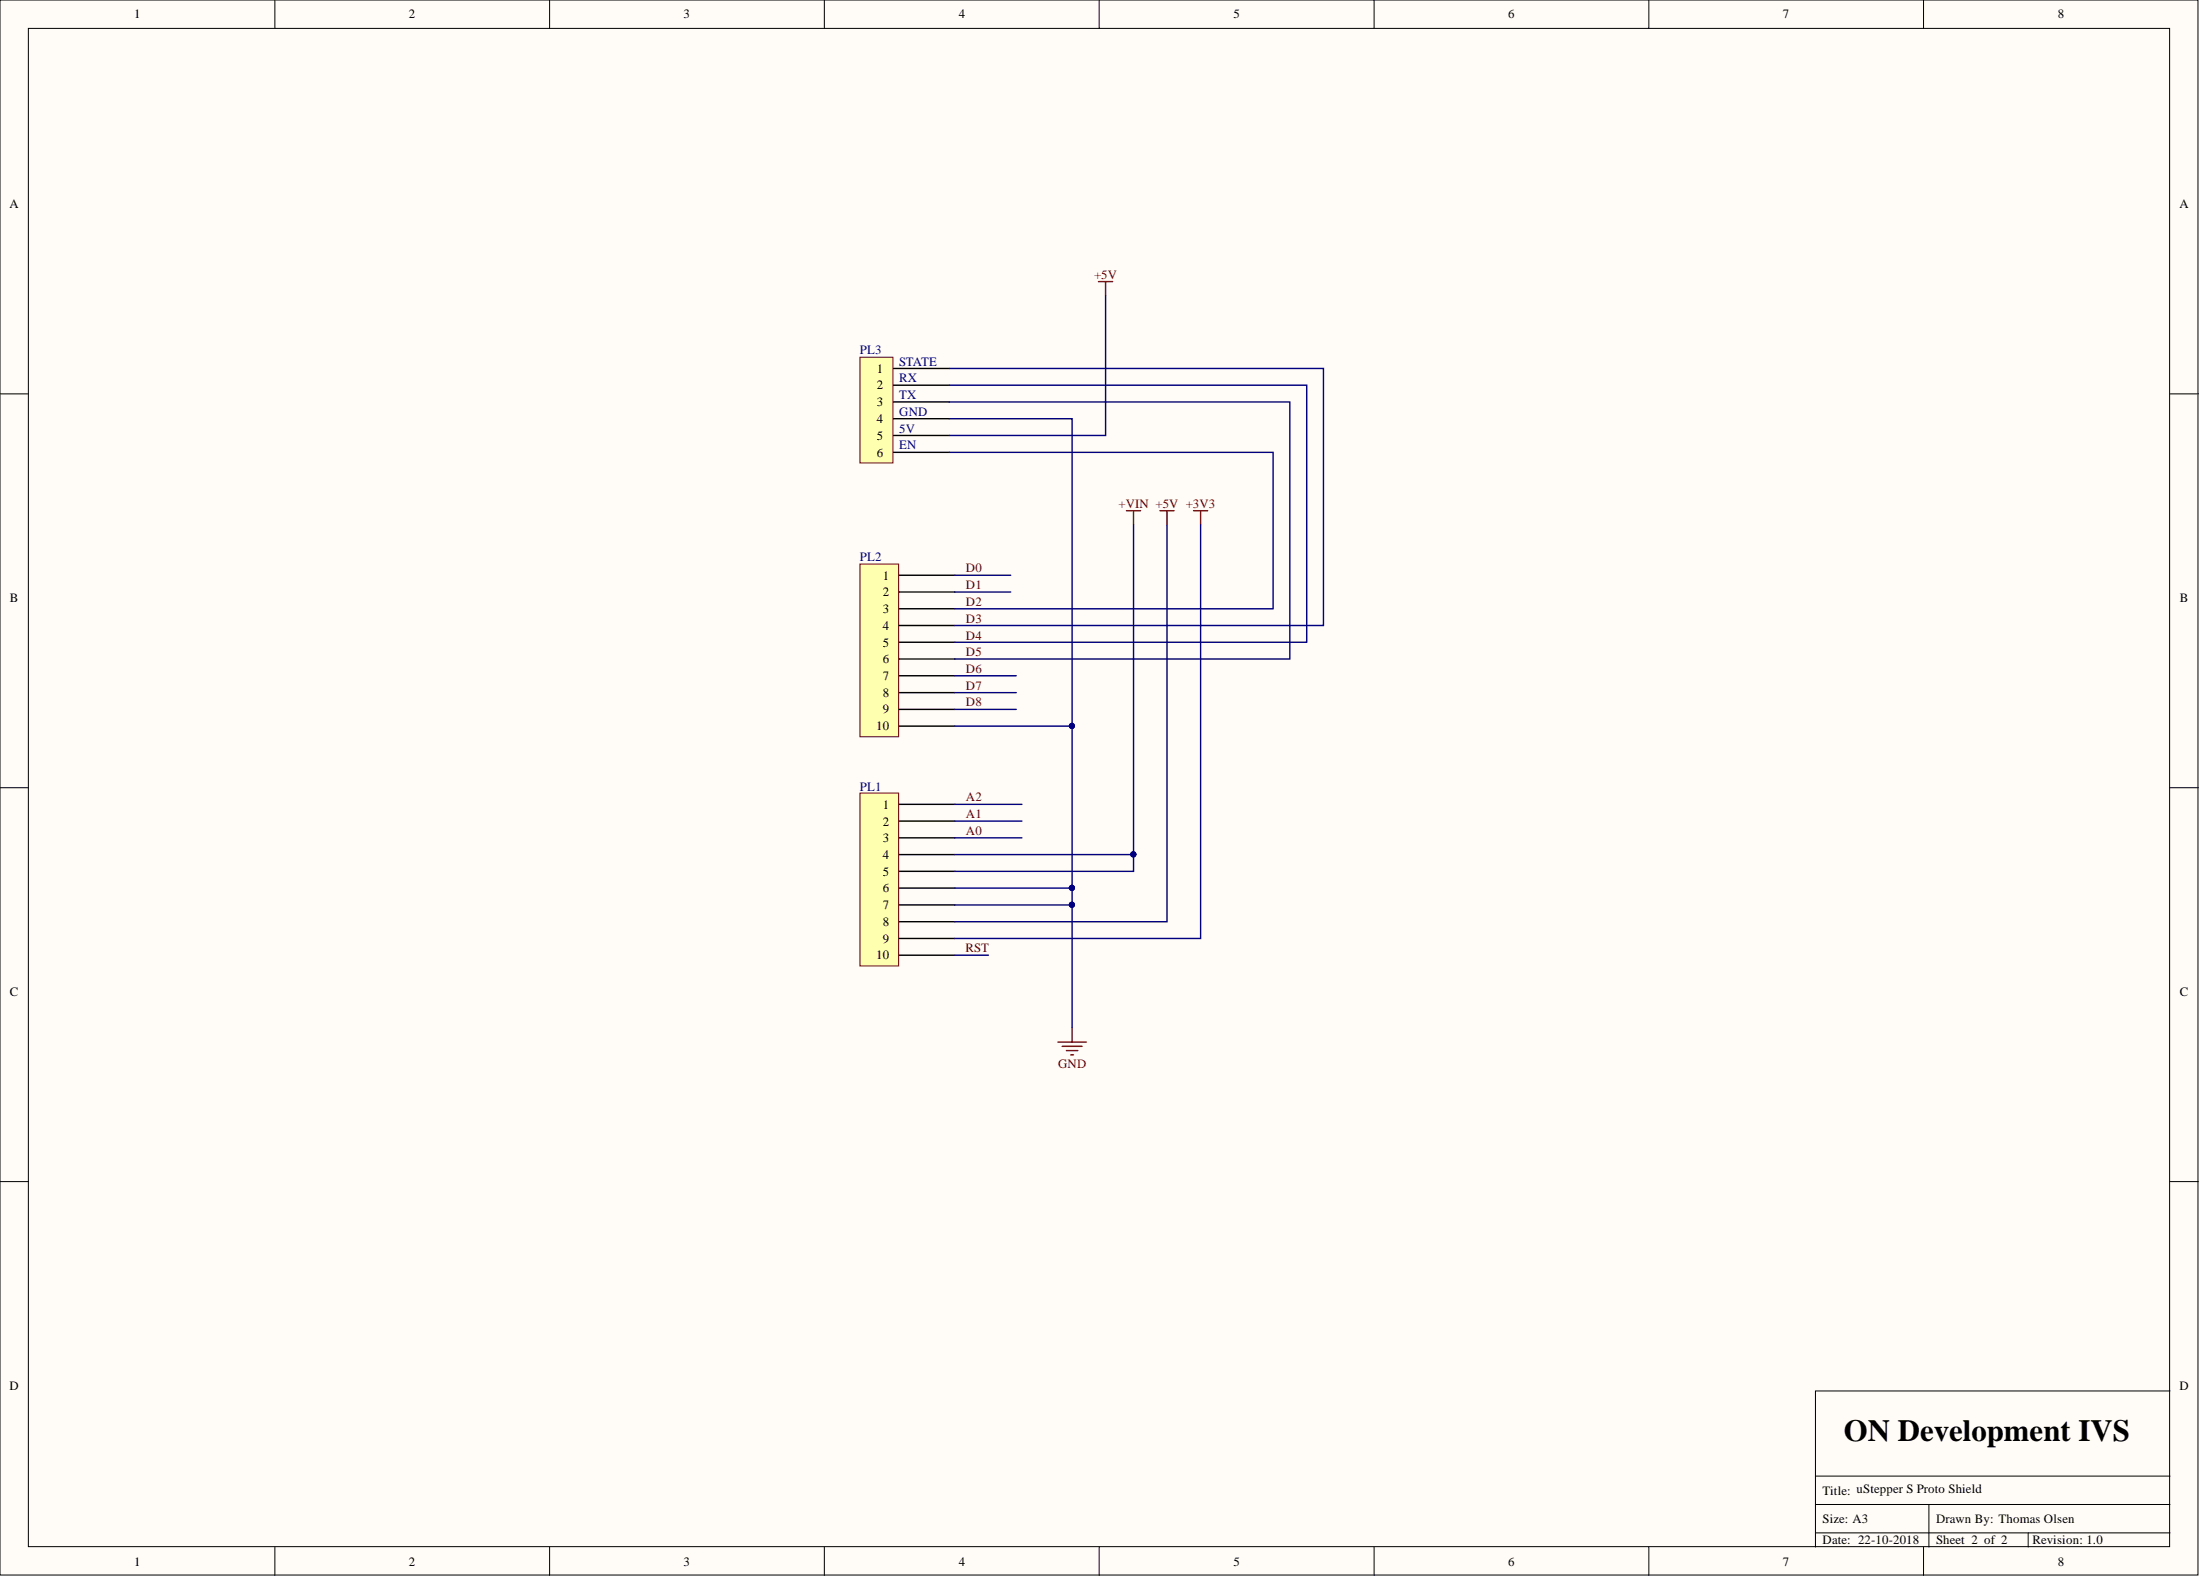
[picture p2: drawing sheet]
<svg xmlns="http://www.w3.org/2000/svg" width="393mm" height="282mm" viewBox="0 0 393 282" stroke-linecap="round" stroke-linejoin="round" font-family="sans-serif">
<g fill="#fffcf8" stroke="#000" stroke-width=".18">
<path d="M0 0h393v281.5h-393z"/>
<path d="M5.1 5.1h382.8v271.3h-382.8z"/>
</g>
<g fill="none" stroke="#000" stroke-width=".18">
<path d="M49.1 0v5.1M98.3 0v5.1M147.4 0v5.1M196.5 0v5.1M245.7 0v5.1M294.8 0v5.1M343.9 0v5.1M0 70.4h5.1M388 70.4h5.1M0 140.8h5.1M388 140.8h5.1M0 211.2h5.1"/>
<path d="M388 211.2h5.1M388 248.6h-63.4v15.2M49.1 276.5v5.1M98.3 276.5v5.1M147.4 276.5v5.1M196.5 276.5v5.1M245.7 276.5v5.1M294.8 276.5v5.1M324.6 268.9h63.4M324.6 274h63.4M343.9 276.5v5.1M344.9 268.9v7.6"/>
<path d="M362.6 274v2.5M388 263.8h-63.4v12.7"/>
</g>
<path d="M153.8 141.8h6.9v30.9h-6.9z" fill="#ffffb0" stroke="#800000" stroke-width=".18"/>
<path d="M160.7 158.7h10M160.7 155.7h10M160.7 152.7h10M160.7 149.8h10M160.7 146.8h10M160.7 143.8h10M160.7 170.7h10M160.7 167.7h10M160.7 164.7h10M160.7 161.8h10" fill="none" stroke="#000" stroke-width=".25"/>
<path d="M153.8 100.8h6.9v30.9h-6.9z" fill="#ffffb0" stroke="#800000" stroke-width=".18"/>
<path d="M160.7 117.8h10M160.7 114.8h10M160.7 111.8h10M160.7 108.8h10M160.7 105.8h10M160.7 102.8h10M160.7 129.8h10M160.7 126.8h10M160.7 123.8h10M160.7 120.8h10" fill="none" stroke="#000" stroke-width=".25"/>
<path d="M201.4 91.3h2.5M202.7 91.3v2.5M207.4 91.3h2.5M208.7 91.3v2.5M213.4 91.3h2.5M214.7 91.3v2.5M189.2 186.3h5M189.9 187h3.6M190.7 187.8h2M191.4 188.5h.5M191.7 183.7v2.6" fill="none" stroke="#800000" stroke-width=".25"/>
<path d="M153.8 63.9h5.9v18.9h-5.9z" fill="#ffffb0" stroke="#800000" stroke-width=".18"/>
<path d="M159.7 74.8h10M159.7 71.8h10M159.7 68.9h10M159.7 65.9h10M159.7 77.8h10M159.7 80.9h10" fill="none" stroke="#000" stroke-width=".25"/>
<path d="M196.4 50.3h2.5M197.7 50.3v2.6" fill="none" stroke="#800000" stroke-width=".25"/>
<g fill="none" stroke="#000080" stroke-width=".25">
<path d="M197.7 52.9v24.9h-28M169.7 65.9h66.9v45.9h-65.9M169.7 68.9h63.9v45.9h-62.9M169.7 71.8h60.9v46h-59.9M169.7 74.8h22v55M169.7 80.9h57.9v27.9h-56.9M202.7 93.8v61.9h-32M208.7 93.8v70.9h-38M214.7 93.8v73.9h-44M170.7 102.8h10M170.7 105.8h10M170.7 129.8h21v53.9"/>
<path d="M170.7 120.8h11M170.7 123.8h11M170.7 126.8h11M170.7 158.7h21M170.7 152.7h32M170.7 143.8h12M170.7 146.8h12M170.7 149.8h12M170.7 161.8h21M170.7 170.7h6"/>
</g>
<g fill="#000080" stroke="#000080" stroke-width=".18">
<circle cx="191.6" cy="158.7" r=".47"/>
<circle cx="191.6" cy="161.7" r=".47"/>
<circle cx="202.6" cy="152.7" r=".47"/>
<circle cx="191.6" cy="129.8" r=".47"/>
</g>
<text font-size="5.5" x="329.7" y="257.6">ON Development IVS</text>
<g font-size="2.3">
<text x="24" y="3.3">1</text>
<text x="73.1" y="3.3">2</text>
<text x="122.2" y="3.3">3</text>
<text x="171.4" y="3.3">4</text>
<text x="220.5" y="3.3">5</text>
<text x="269.6" y="3.3">6</text>
<text x="318.8" y="3.3">7</text>
<text x="368" y="3.3">8</text>
<text x="1.7" y="37.2">A</text>
<text x="389.7" y="37.2">A</text>
<text x="156.8" y="69.6">2</text>
<text x="156.8" y="66.6">1</text>
<text x="156.8" y="75.6">4</text>
<text x="156.8" y="72.6">3</text>
<text x="156.8" y="78.6">5</text>
<text x="156.8" y="81.6">6</text>
<text x="1.8" y="107.7">B</text>
<text x="157.8" y="106.6">2</text>
<text x="157.8" y="103.6">1</text>
<text x="389.8" y="107.7">B</text>
<text x="157.8" y="112.6">4</text>
<text x="157.8" y="109.6">3</text>
<text x="157.8" y="118.6">6</text>
<text x="157.8" y="115.6">5</text>
<text x="157.8" y="124.6">8</text>
<text x="157.8" y="121.6">7</text>
<text x="156.6" y="130.6">10</text>
<text x="157.8" y="127.5">9</text>
<text x="157.8" y="147.6">2</text>
<text x="157.8" y="144.5">1</text>
<text x="157.8" y="153.6">4</text>
<text x="157.8" y="150.5">3</text>
<text x="157.8" y="159.5">6</text>
<text x="157.8" y="156.5">5</text>
<text x="157.8" y="165.5">8</text>
<text x="157.8" y="162.5">7</text>
<text x="156.6" y="171.5">10</text>
<text x="157.8" y="168.5">9</text>
<text x="1.8" y="178">C</text>
<text x="389.8" y="178">C</text>
<text x="1.7" y="248.4">D</text>
<text x="389.7" y="248.4">D</text>
<text x="325.9" y="267.1">Title: uStepper S Proto Shield</text>
<text x="325.9" y="272.2">Size: A3</text>
<text x="346.1" y="272.2">Drawn By: Thomas Olsen</text>
<text x="24" y="279.8">1</text>
<text x="73.1" y="279.8">2</text>
<text x="122.2" y="279.8">3</text>
<text x="171.4" y="279.8">4</text>
<text x="220.5" y="279.8">5</text>
<text x="269.6" y="279.8">6</text>
<text x="318.8" y="279.8">7</text>
<text x="325.9" y="276">Date: 22-10-2018</text>
<text x="346.1" y="276">Sheet 2 of 2</text>
<text x="363.4" y="276">Revision: 1.0</text>
<text x="368" y="279.8">8</text>
</g>
<g font-size="2.3" fill="#800000">
<text x="195.6" y="49.8">+5V</text>
<text x="200" y="90.8">+VIN +5V +3V3</text>
<text x="172.7" y="102.3">D0</text>
<text x="172.7" y="105.3">D1</text>
<text x="172.7" y="108.3">D2</text>
<text x="172.7" y="111.3">D3</text>
<text x="172.7" y="114.3">D4</text>
<text x="172.7" y="117.3">D5</text>
<text x="172.7" y="120.3">D6</text>
<text x="172.7" y="123.3">D7</text>
<text x="172.7" y="126.3">D8</text>
<text x="172.7" y="143.3">A2</text>
<text x="172.7" y="149.3">A0</text>
<text x="172.7" y="146.3">A1</text>
<text x="172.6" y="170.2">RST</text>
<text x="189.2" y="190.9">GND</text>
</g>
<g font-size="2.3" fill="#000080">
<text x="153.8" y="63.3">PL3</text>
<text x="160.8" y="65.4">STATE</text>
<text x="160.8" y="68.3">RX</text>
<text x="160.8" y="71.4">TX</text>
<text x="160.8" y="74.3">GND</text>
<text x="160.8" y="77.4">5V</text>
<text x="160.8" y="80.3">EN</text>
<text x="153.8" y="100.3">PL2</text>
<text x="153.8" y="141.3">PL1</text>
</g>
</svg>
